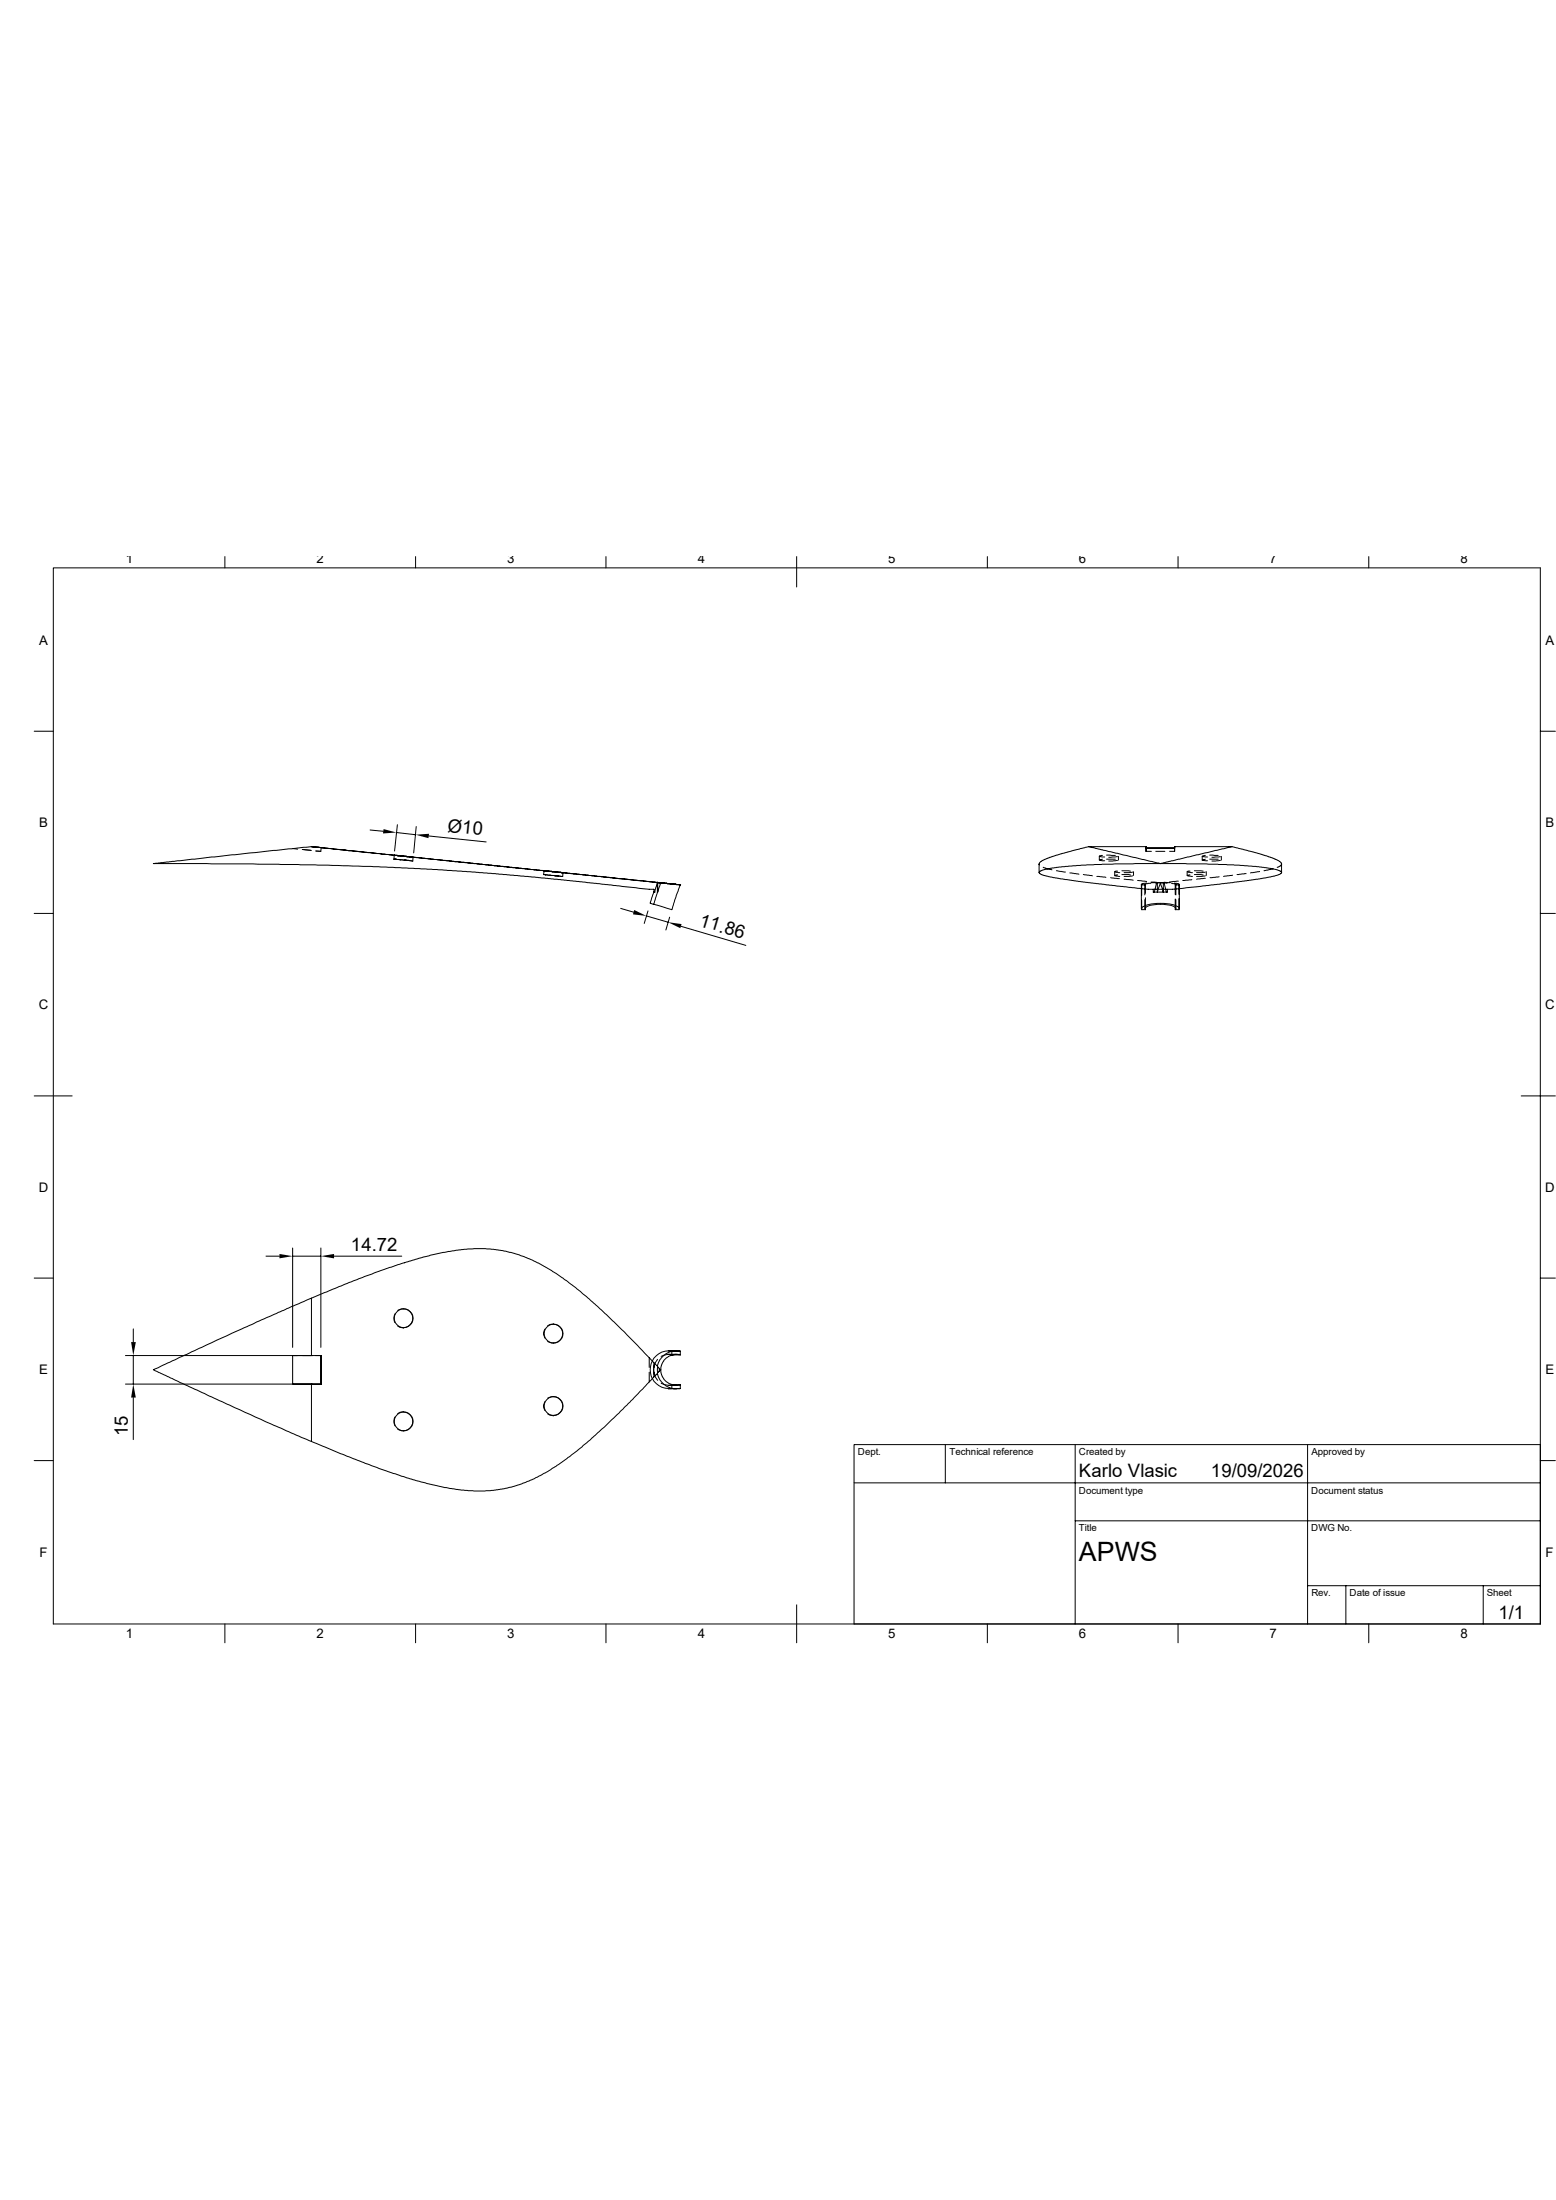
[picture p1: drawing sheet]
<svg xmlns="http://www.w3.org/2000/svg" width="210mm" height="297mm" viewBox="0 0 210 297" stroke-linecap="round" stroke-linejoin="round" font-family="sans-serif">
<g fill="none" stroke="#000" stroke-width=".13">
<path d="M7.2 76.7h200.7v142.5h-200.7zM30.4 75.1v1.6M56.1 75.1v1.6M81.8 75.1v1.6M107.5 75.1v4.1M133.3 75.1v1.6M159 75.1v1.6M184.7 75.1v1.6M4.6 98.7h2.6M207.9 98.7h2M39.5 114.6h.7zM40.8 114.7l1.2 .1"/>
<path d="M42 114.3l-21.3 2.3 21.8 .2 7.6 .2 8.9 .4 7.8 .5 12.1 1.2 7.4 .8 2 .2v.3M42 114.3l1.3 .1M42 114.3h.1M43.3 114.4v.5h-.7h.7M43.3 114.4h.1M50 112.1l1.7 .1M53.2 115.4l2.6 .3zM53.3 115.4l-.1 .6M53.5 116h-.3l2 .2M53.5 112.4l2.6 .3M53.6 111.3l-.3 3.6M55.8 115.7l-.1 .5-1.1-.1"/>
<path d="M56.2 111.6l-.4 3.5M57.9 112.9l7.7 .8M73.4 117.6l2.6 .2zM73.5 117.6l-.1 .5M73.7 118.1h-.3l.8 .1M74.3 118.2l1.1 .1M76 117.8l-.1 .5-1.1-.1M88.7 119.1l-46.7-4.8 46.7 4.8-.3 1.3h-.2l-.4 1.5 2.9 .9 1.1-3.3-2.6-.3M88.7 119.1l3.1 .4M88.7 119.1h.1M88.8 119.2h.4v.1M89.2 119.3l-.5 1.1"/>
<path d="M89.2 119.2l2.6 .3M89.2 119.2v.1M91.8 119.5h.1M140.3 116.7v.1M140.3 116.7v1.1M140.3 117.7l.8-.4 3.2-.4 4.5-.2 4.4-.1h6.8l6.5 .2 3.4 .2 1.5 .2 1.2 .3a.3 .3 0 0 1 .3 .4l-.9 .4-2.2 .4-11.6 1.4h-3.2l-4.2-.5-7.6-.9-2.5-.6a.35 .35 0 0 1-.4-.4zM140.8 117.1l1.2 .3M142.6 117.6l1.2 .1M144.4 117.9l1.2 .1M146.2 118.1l1.2 .1M146.9 114.3l9.7 2.3M146.9 114.3l-5.2 1.4-1.1 .5-.3 .3v.2"/>
<path d="M146.9 114.3h7.8M148 118.3l1.3 .1M148.4 115.6v.5M148.8 116l-.4 .1 .7 .1M148.8 115.5l-.4 .1 .7 .1M149.4 116h1.1M149.4 115.4l1.1 .1M149.9 118.5l1.2 .1M150.5 117.7v.5M150.8 118.1l-.3 .1 .6 .1M150.8 117.6l-.3 .1 .6 .1M150.8 116.2h-1.2"/>
<path d="M150.8 115.7h-1.2M151 115.6v.5M151.4 118.1h1.2M151.4 117.6h1.2M151.7 118.7l1.3 .1M152.9 118.2l-1.2 .1M152.9 117.7l-1.2 .1M153 117.7v.5M153.5 118.9l1.3 .1M154.1 119.4v3.3M154.5 119.4v1.4M154.6 119.5v1.1"/>
<path d="M154.6 119.5h-.5v1.4M154.7 114.4v-.1v.3h3.8M154.7 114.4h3.9M154.7 114.4v.5h.7M154.8 119.2l-.6 .1-.1 .1v.1M155.3 119.3h-.6l-.2 .1 .1 .1M155.4 119.1h.7l-.3 1.3M156 114.9h1.2M156.1 119.1l-.7 .1M156.4 119.2h.2v.1M156.6 119.2h-.7M156.6 119.3l-.4 1.1"/>
<path d="M156.6 119.2h.9M156.6 119.3l.4 1.1M156.6 119.2h.2M157.1 119.1l.8 .1M157.2 119.1h-.1l.3 1.3M157.9 114.9h.6M158.1 119.3l.6 .1-.1 .1M158.5 114.3v.3M158.5 114.3v.6v-.3M158.5 119.2l.5 .1 .2 .1-.1 .1M158.5 114.3h7.8M158.6 119.5v1.3"/>
<path d="M158.6 119.5h.5M158.7 119.4v1.4M159 119l-1.2 .1M159.1 119.5v1.2M159.2 119.4v3.3M160.2 117.7v.5M160.6 118.1l-.4 .1 .8 .1M160.6 117.6l-.4 .1 .8 .1M160.9 118.7l-1.3 .2M161.2 118.1h1.2M161.2 117.6h1.2M162.3 115.6v.5"/>
<path d="M162.7 118.2l-1.2 .1M162.7 117.7l-1.2 .1M162.7 116l-.4 .1 .7 .1M162.7 115.5l-.4 .1 .7 .1M162.7 118.6l-1.2 .1M162.8 117.7v.5M163.3 116h1.1M163.3 115.4l1.1 .1M164.5 118.4l-1.2 .1M164.7 116.2h-1.1M164.7 115.7h-1.1M164.8 115.6v.5"/>
<path d="M166.3 114.3l-9.7 2.3M166.3 114.3l3.3 .8 2.1 .7 1 .5 .3 .2v.2M166.4 118.2l-1.3 .1M168.2 117.9l-1.2 .2M170 117.6l-1.2 .3M171.8 117.3l-1.2 .3M173 116.7l-.2 .2-.4 .2M173 116.7v1.1M4.6 123.3h2.6M83.8 122.6l1.7 .5M87.2 123.7l3 .8M87.5 123l-.5 1.7"/>
<path d="M88.7 120.4l-.5 1.7M88.7 120.4v-1.2l.1 1.2M90.4 123.8l-.5 1.8M91.9 125.1l8.8 2.5M154.1 121.5v1.3h.5M154.5 121.5v1.2M154.6 121.2v1.6M155.7 120.1v.3h.5M156.2 120.4h.8M156.2 120.4v-1.2h.8v1.2M157.6 120.1v.3h-.6M158.6 121.4v1.4h.5"/>
<path d="M158.7 122.8v-.1a.95 .95 0 0 0-1-.5 4.9 4.9 0 0 0-3.1 .3v.1v.2M158.7 121.5v1.2M159.1 121.3v1.5M159.1 122.8l.1-.1a.6 .6 0 0 0-.6-.5 6.6 6.6 0 0 0-4.4 .2l-.1 .3v.1M207.9 123.3h2M4.6 148h5.1M205.3 148h4.6M4.6 172.6h2.6M18 179.4v1.8M35.9 169.6h1.8M39.5 168.5v13.4M39.5 169.6h3.8"/>
<path d="M42 175.3l-7.4 3.2-13.9 6.4 15.2 7 6.1 2.7M42 175.3l5.1-2.2 3.6-1.3 3-1.1 4.4-1.2 2.4-.5 2.7-.4h2.3l2.3 .2 2.3 .6 1.7 .7 2.7 1.4 2 1.4 2.7 2.1 2.6 2.5 2.5 2.3 4.4 4.6 .4-.8 .9-.9 .9-.3h.9M42 175.3v7.7M43.3 168.5v13.4M45.1 169.6h9.1M53.3 177.4l-.1 .4 .1 .8M53.7 179l.3 .2 .5 .1M53.7 176.9a1.28 1.28 0 0 1 1.9 .6 1.28 1.28 0 0 1-1.1 1.7M73.5 179.5a1.08 1.08 0 0 0 0 1.1M74.7 178.8h-.5l-.3 .2M74.7 178.7h.1M74.7 178.8a1.28 1.28 0 0 1 1.2 1.7 1.28 1.28 0 0 1-2 .6"/>
<path d="M207.9 172.6h2M4.6 197.2h2.6M16.9 183h25.3M16.9 186.9h25.3M18 183v3.9M18 188.7v5.7M39.5 186.9h2.5M42 186.9v7.7M42.6 183h.7M43.3 183v3.9M43.3 183h-3.8v3.9h3.8h-1.3M53.3 191.3l-.1 .5 .1 .7"/>
<path d="M54.5 190.6l-.5 .1-.3 .1M54.5 190.6a1.28 1.28 0 0 1 1.1 1.7 1.28 1.28 0 0 1-1.9 .7M73.5 189.2a1.08 1.08 0 0 0 0 1.2M73.9 190.9l.3 .2h.5M73.9 188.8a1.28 1.28 0 0 1 1.9 .6 1.28 1.28 0 0 1-1.1 1.7M87.6 183.3v1.3M87.6 185.3v1.3M88.1 186.1a2.48 2.48 0 0 0 2.1 1.4M88.3 184v.6M88.3 185.3v.6M88.4 184.1l-.2 .6v.5l.2 .6M88.7 183.5a2.17 2.17 0 0 0 .1 2.9"/>
<path d="M89 184.7l-.2-.2v.8l.2-.2M89 184.7l.2 .2-.2 .2M89 184.7v.4M89.2 186.7l.1 .1a1.99 1.99 0 0 0 1.4 .1v.6h-.5h1.1M90.2 182.4a2.56 2.56 0 0 0-2.1 3.7M90.2 182.8h1.1M90.2 187h1.1M90.2 182.4h1.1M90.2 182.4h.5M90.7 182.9a1.88 1.88 0 0 0-1.5 .2M90.7 182.9h1.1M90.7 182.4h1.1"/>
<path d="M90.7 187.5h1.1M90.7 186.9h1.1M90.7 182.4v.5M91.8 182.9l-.7-.1-.9 .3-.6 .6-.4 .9 .1 1 .3 .6 .4 .4 .9 .4h.6l.3-.1M91.8 187.5h-.9l-.9-.3-.9-.9-.4-.9-3.3 3.5-3.8 3.8-3 2.6-1.8 1.4-2.5 1.7-2.2 1.2-2.7 1.1-2.2 .4-1.8 .2-3.2-.1-2.2-.4-2.4-.5-3.4-1-3.1-1.1-5.1-1.9-4-1.7M91.8 182.4v.5M91.8 186.9v.6M127.6 195v5.2M145.1 195v24.2M176.5 195v24.2M207.9 195h-92.6v24.2M207.9 197.2h2"/>
<path d="M30.4 219.2v2.6M56.1 219.2v2.6M81.8 219.2v2.6M107.5 216.7v5.1M115.3 200.2h92.6M133.3 219.2v2.6M145.1 205.3h62.8M159 219.2v2.6M176.5 214.1h31.4M181.7 214.1v5.1M184.7 219.2v2.6M200.2 214.1v5.1"/>
<circle cx="54.5" cy="178" r="1.27"/>
<circle cx="54.5" cy="191.9" r="1.27"/>
<circle cx="74.7" cy="180" r="1.27"/>
<circle cx="74.7" cy="189.8" r="1.27"/>
</g>
<path d="M51.8 111.9l1.7 .5-1.8 .1zM56.1 112.7l1.8-.1-.1 .6zM85.6 122.9l1.6 .8-1.8-.3zM90.2 124.5l1.8 .3-.2 .5zM37.7 169.3l1.8 .3-1.8 .3zM43.3 169.6l1.8-.3v.6zM17.7 181.2h.6l-.3 1.8zM18 186.9l.3 1.8h-.6z" fill="#000"/>
<text font-size="3.6" x="145.6" y="210.7">APWS</text>
<g font-size="2.5">
<text x="60.4" y="112.3" transform="rotate(6 60.4 112.3)">Ø10</text>
<text x="94.3" y="125" transform="rotate(17 94.3 125)">11.86</text>
<text x="47.4" y="168.9">14.72</text>
<text x="17.3" y="193.9" transform="rotate(-90 17.3 193.9)">15</text>
<text x="145.6" y="199.4">Karlo Vlasic</text>
<text x="163.4" y="199.4">19/09/2026</text>
<text x="202.3" y="218.5">1/1</text>
</g>
<g font-size="1.8">
<text x="17" y="76">1</text>
<text x="42.7" y="76">2</text>
<text x="68.5" y="76">3</text>
<text x="94.2" y="76">4</text>
<text x="119.9" y="76">5</text>
<text x="145.6" y="76">6</text>
<text x="171.4" y="76">7</text>
<text x="197.1" y="76">8</text>
<text x="5.3" y="87">A</text>
<text x="208.6" y="87">A</text>
<text x="5.3" y="111.7">B</text>
<text x="208.6" y="111.7">B</text>
<text x="5.2" y="136.3">C</text>
<text x="208.5" y="136.3">C</text>
<text x="5.2" y="160.9">D</text>
<text x="208.5" y="160.9">D</text>
<text x="5.3" y="185.5">E</text>
<text x="208.6" y="185.5">E</text>
<text x="5.3" y="210.1">F</text>
<text x="208.6" y="210.1">F</text>
<text x="17" y="221.1">1</text>
<text x="42.7" y="221.1">2</text>
<text x="68.4" y="221.1">3</text>
<text x="94.2" y="221.1">4</text>
<text x="119.9" y="221.1">5</text>
<text x="145.6" y="221.1">6</text>
<text x="171.4" y="221.1">7</text>
<text x="197.1" y="221.1">8</text>
</g>
<g font-size="1.3">
<text x="115.8" y="196.5">Dept.</text>
<text x="128.1" y="196.5">Technical reference</text>
<text x="145.6" y="196.5">Created by</text>
<text x="177" y="196.5">Approved by</text>
<text x="145.6" y="201.6">Document type</text>
<text x="177" y="201.6">Document status</text>
<text x="145.6" y="206.8">Title</text>
<text x="177" y="206.8">DWG No.</text>
<text x="177" y="215.5">Rev.</text>
<text x="182.2" y="215.5">Date of issue</text>
<text x="200.7" y="215.5">Sheet</text>
</g>
</svg>
